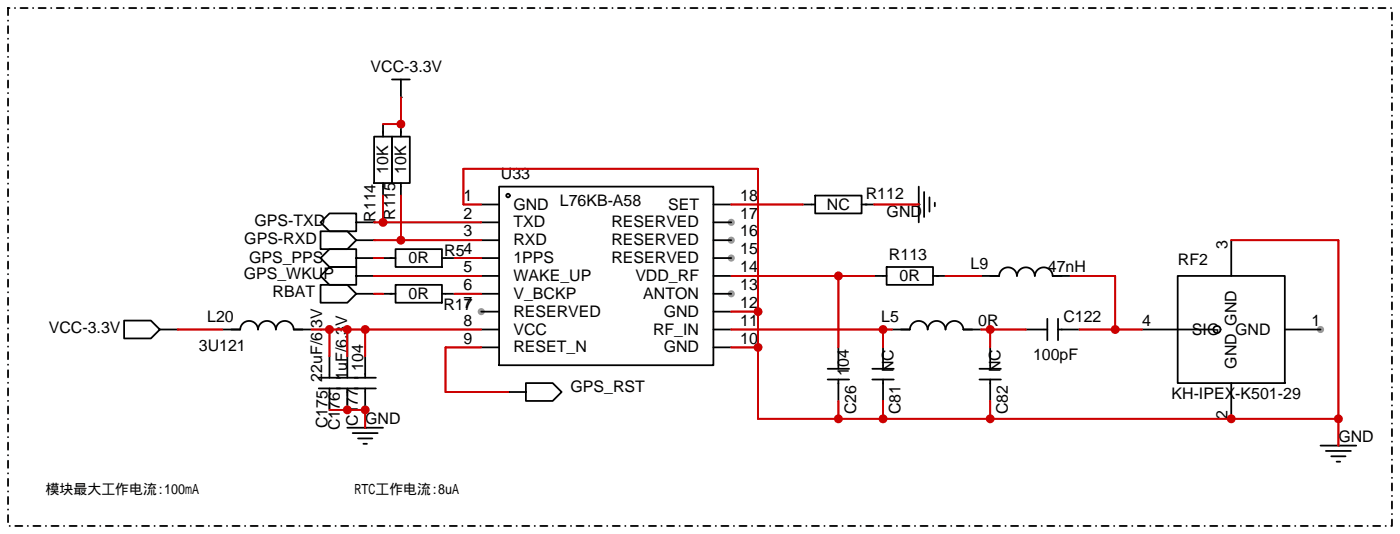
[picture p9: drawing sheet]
<svg xmlns="http://www.w3.org/2000/svg" width="199mm" height="76mm" viewBox="0 0 199 76" stroke-linecap="round" stroke-linejoin="round" font-family="sans-serif">
<g fill="#999">
<circle cx="68.5" cy="44.3" r=".51"/>
<circle cx="104" cy="41.8" r=".51"/>
<circle cx="104" cy="36.7" r=".51"/>
<circle cx="104" cy="34.2" r=".51"/>
<circle cx="104" cy="31.6" r=".51"/>
<circle cx="187.8" cy="46.9" r=".51"/>
</g>
<g fill="none" stroke="#000" stroke-width=".25">
<path d="M53.2 19.4h2.6v6.6h-2.6zM54.5 17.7v1.7M55.8 19.4h2.5v6.6h-2.5zM55.8 11.3h2.5M57 13.8h.1M57 11.3v2.5M57 17.7v1.7M50.7 31.6v1.3h-3.8l-1.3-1.3 1.3-1.2h3.8v1.2h2.5M50.7 34.2l-1.3-1.3h-3.8v2.5h3.8l1.3-1.2h2.5M50.7 39.2v1.3h-3.8l-1.3-1.3 1.3-1.2h3.8v1.2h2.5M50.7 36.7v1.3h-3.8l-1.3-1.3 1.3-1.3h3.8v1.3h2.5M53.2 31.6h.1"/>
<path d="M53.2 34.2h.1M53.2 39.2h.1M53.2 36.7h.1M54.5 36.7h1.8M54.5 26v1.8M56.3 35.4h6.6v2.6h-6.6zM57 26v1.8M62.9 36.7h1.7M68.5 29.1h2.5M68.5 31.6h2.5M68.5 34.2h2.5M68.5 36.7h2.5"/>
<path d="M68.5 39.2h2.5M71 26.5h30.5v25.4h-30.5zM101.5 29.1h2.5M101.5 31.6h2.5M101.5 34.2h2.5M101.5 36.7h2.5M101.5 39.2h2.5M114.2 29.1h1.8M116 27.8h6.6v2.6h-6.6zM122.6 29.1h1.7M124.3 39.2h1.8M126.1 38h6.6v2.5h-6.6z"/>
<path d="M130.7 29.1h.1M130.7 26.5v5.1M131.4 27.3v3.6M132.2 28.1v2M132.7 39.2h1.8M133 28.8v.5M139.6 39.2h2.5a1.27 1.27 0 0 1 1.3-1.2 1.27 1.27 0 0 1 1.3 1.2 1.27 1.27 0 0 1 1.2-1.2 1.27 1.27 0 0 1 1.3 1.2 1.27 1.27 0 0 1 1.3-1.2 1.27 1.27 0 0 1 1.2 1.2h2.6M167.5 39.2h15.3v15.3h-15.3zM175.1 34.2v5M22.7 46.9l-1.2-1.3h-3.8v2.5h3.8l1.2-1.2h2.6M25.3 46.9h.1M31.6 46.9h2.6a1.27 1.27 0 0 1 1.2-1.3 1.27 1.27 0 0 1 1.3 1.3 1.27 1.27 0 0 1 1.3-1.3 1.27 1.27 0 0 1 1.2 1.3 1.27 1.27 0 0 1 1.3-1.3 1.27 1.27 0 0 1 1.3 1.3h2.5"/>
<path d="M45.3 53.7h8.2M45.3 55.2h8.2M46.9 50.7v2.5M46.9 53.3v.4M46.9 55.2v3.1M49.4 50.7v2.5M49.4 53.3v.4M49.4 55.2v3.1M50.7 41.8l-1.3-1.3h-3.8v2.6h3.8l1.3-1.3h2.5M51.9 50.7v3M51.9 55.2v.5M51.9 55.8v2.5"/>
<path d="M53.2 41.8h.1M54.5 41.8h1.8M56.3 40.5h6.6v2.6h-6.6zM62.9 41.8h1.7M68.5 41.8h2.5M68.5 44.3h2.5M68.5 46.9h2.5M68.5 49.4h2.5M72.3 55.8h2.5v-1.3h3.8l1.3 1.3-1.3 1.2h-3.8v-1.2M72.3 55.8h.1M101.5 41.8h2.5M101.5 44.3h2.5"/>
<path d="M101.5 46.9h2.5M101.5 49.4h2.5M117.7 54h3.1M117.7 52.5h3.1M119.3 49.4v2.5M119.3 52v.5M119.3 54v3M124.1 54h3M124.1 52.5h3M125.6 49.4v2.5M125.6 52v.5M125.6 54v3"/>
<path d="M126.9 46.9h2.5a1.27 1.27 0 0 1 1.3-1.3 1.27 1.27 0 0 1 1.3 1.3 1.27 1.27 0 0 1 1.2-1.3 1.27 1.27 0 0 1 1.3 1.3 1.27 1.27 0 0 1 1.3-1.3 1.27 1.27 0 0 1 1.2 1.3h2.6M139.3 54h3.1M139.3 52.5h3.1M140.8 49.4v2.5M140.8 52v.5M140.8 54v3M145.9 46.9h2.6M148.5 46.9h.5M149 45.3v3.1M150.5 46.9h3M150.5 45.3v3.1M162.4 46.9h10.2"/>
<path d="M175.1 54.5v5.1M182.8 46.9h5M49.4 60.8h5.1M50.2 61.6h3.5M50.9 62.4h2.1M51.7 63.1h.5M51.9 60.8h.1M187.8 63.4h5.1M188.6 64.1h3.6M189.4 64.9h2M190.1 65.7h.5M190.4 63.4h.1"/>
<circle cx="72.3" cy="27.8" r=".25"/>
<circle cx="173.1" cy="46.9" r=".51"/>
</g>
<path d="M1.1 1.1v73.7h196.9v-73.7h-196.9" fill="none" stroke="#000" stroke-width=".25" stroke-dasharray="1 .8 0 .8"/>
<g fill="none" stroke="#c00" stroke-width=".25">
<path d="M57 13.8v3.9h-2.5M53.2 34.2h15.3M53.2 36.7h1.3M53.2 39.2h15.3M53.2 31.6h15.3M54.5 27.8v3.8M57 27.8v6.4M64.6 36.7h3.9M68.5 29.1h-2.6v-5.1h41.9v35.6h82.6M104 29.1h10.2M104 39.2h20.3M119.3 39.2v10.2"/>
<path d="M124.3 29.1h6.4M134.5 39.2h5.1M152.3 39.2h6.3v7.7M175.1 34.2h15.3v29.2M25.3 46.9h6.3M44.3 46.9h24.2M46.9 58.3h5v2.5M46.9 46.9v3.8M49.4 46.9v3.8M51.9 46.9v3.8M53.2 41.8h1.3M64.6 41.8h3.9"/>
<path d="M68.5 49.4h-5.1v6.4h8.9M104 44.3h3.8M104 49.4h3.8M104 46.9h22.9M119.3 57v2.6M125.6 46.9v2.5M125.6 57v2.6M139.6 46.9h6.3M140.8 46.9v2.5M140.8 57v2.6M153.5 46.9h8.9"/>
</g>
<g fill="#c00">
<circle cx="49.4" cy="58.3" r=".63"/>
<circle cx="51.9" cy="58.3" r=".63"/>
<circle cx="190.4" cy="59.6" r=".63"/>
<circle cx="175.1" cy="59.6" r=".63"/>
<circle cx="140.8" cy="59.6" r=".63"/>
<circle cx="125.6" cy="59.6" r=".63"/>
<circle cx="107.8" cy="44.3" r=".63"/>
<circle cx="107.8" cy="49.4" r=".63"/>
<circle cx="119.3" cy="59.6" r=".63"/>
<circle cx="125.6" cy="46.9" r=".63"/>
<circle cx="49.4" cy="46.9" r=".63"/>
<circle cx="46.9" cy="46.9" r=".63"/>
<circle cx="51.9" cy="46.9" r=".63"/>
<circle cx="140.8" cy="46.9" r=".63"/>
<circle cx="158.6" cy="46.9" r=".63"/>
<circle cx="119.3" cy="39.2" r=".63"/>
<circle cx="57" cy="17.7" r=".63"/>
<circle cx="57" cy="34.2" r=".63"/>
<circle cx="54.5" cy="31.6" r=".63"/>
</g>
<g font-size="2.3">
<text x="52.7" y="10.3">VCC-3.3V</text>
<text x="55.2" y="24.8" transform="rotate(-90 55.2 24.8)">10K</text>
<text x="57.7" y="24.8" transform="rotate(-90 57.7 24.8)">10K</text>
<text x="65.9" y="28.5">1</text>
<text x="71.2" y="25.5">U33</text>
<text x="73" y="29.8">GND L76KB-A58</text>
<text x="95" y="29.8">SET</text>
<text x="105.3" y="28.5">18</text>
<text x="117.6" y="29.8">NC</text>
<text x="123.1" y="28.3">R112</text>
<text x="34.8" y="34.6">GPS-RXD</text>
<text x="36.2" y="32.1">GPS-TXD</text>
<text x="53.4" y="31.5" transform="rotate(-90 53.4 31.5)">R114</text>
<text x="56.2" y="31.3" transform="rotate(-90 56.2 31.3)">R115</text>
<text x="65.9" y="31.1">2</text>
<text x="65.9" y="33.6">3</text>
<text x="73" y="32.3">TXD</text>
<text x="73" y="34.9">RXD</text>
<text x="87" y="34.9">RESERVED</text>
<text x="87" y="32.3">RESERVED</text>
<text x="105.3" y="33.6">16</text>
<text x="105.3" y="31.1">17</text>
<text x="126.1" y="30.8">GND</text>
<text x="174.6" y="35.4" transform="rotate(-90 174.6 35.4)">3</text>
<text x="34.7" y="39.7">GPS_WKUP</text>
<text x="35.4" y="37.4">GPS_PPS</text>
<text x="58.1" y="37.4">0R</text>
<text x="63.2" y="36.4">R54</text>
<text x="65.9" y="38.7">5</text>
<text x="65.9" y="41.2">6</text>
<text x="73" y="37.4">1PPS</text>
<text x="73" y="40">WAKE_UP</text>
<text x="87" y="37.4">RESERVED</text>
<text x="90.4" y="40">VDD_RF</text>
<text x="105.3" y="41.2">13</text>
<text x="105.3" y="38.7">14</text>
<text x="105.3" y="36.2">15</text>
<text x="126.4" y="36.9">R113</text>
<text x="128" y="40">0R</text>
<text x="138.1" y="38.2">L9</text>
<text x="149.1" y="38.7">47nH</text>
<text x="167.5" y="37.7">RF2</text>
<text x="6.9" y="47.3">VCC-3.3V</text>
<text x="29.5" y="45.8">L20</text>
<text x="38.8" y="42.3">RBAT</text>
<text x="58.1" y="42.5">0R</text>
<text x="63.1" y="44">R17</text>
<text x="65.9" y="43.8">7</text>
<text x="65.9" y="46.3">8</text>
<text x="73" y="42.5">V_BCKP</text>
<text x="73" y="45">RESERVED</text>
<text x="73" y="47.6">VCC</text>
<text x="91.5" y="42.5">ANTON</text>
<text x="92.9" y="47.6">RF_IN</text>
<text x="94.4" y="45">GND</text>
<text x="105.3" y="46.3">11</text>
<text x="105.3" y="43.8">12</text>
<text x="125.4" y="45.8">L5</text>
<text x="139.1" y="46.3">0R</text>
<text x="151.3" y="45.8">C122</text>
<text x="162.4" y="46.3">4</text>
<text x="169.5" y="47.6">SIG</text>
<text x="175.7" y="47.6">GND</text>
<text x="186.6" y="46.3">1</text>
<text x="28.3" y="49.9">3U121</text>
<text x="51.7" y="52.7" transform="rotate(-90 51.7 52.7)">104</text>
<text x="65.9" y="48.9">9</text>
<text x="73" y="50.1">RESET_N</text>
<text x="94.4" y="50.1">GND</text>
<text x="105.3" y="48.9">10</text>
<text x="120.7" y="53.4" transform="rotate(-90 120.7 53.4)">104</text>
<text x="127.1" y="52.9" transform="rotate(-90 127.1 52.9)">NC</text>
<text x="142.3" y="52.9" transform="rotate(-90 142.3 52.9)">NC</text>
<text x="146.9" y="51.1">100pF</text>
<text x="175.9" y="52.5" transform="rotate(-90 175.9 52.5)">GND GND</text>
<text x="45.8" y="54.3" transform="rotate(-90 45.8 54.3)">22uF/6.3V</text>
<text x="49.4" y="54" transform="rotate(-90 49.4 54)">1uF/6.3V</text>
<text x="81.2" y="55.7">GPS_RST</text>
<text x="121.8" y="58.9" transform="rotate(-90 121.8 58.9)">C26</text>
<text x="128.1" y="58.9" transform="rotate(-90 128.1 58.9)">C81</text>
<text x="143.3" y="58.9" transform="rotate(-90 143.3 58.9)">C82</text>
<text x="166.6" y="56.7">KH-IPEX-K501-29</text>
<text x="174.6" y="59.6" transform="rotate(-90 174.6 59.6)">2</text>
<text x="46.6" y="60.9" transform="rotate(-90 46.6 60.9)">C175</text>
<text x="48.4" y="61.2" transform="rotate(-90 48.4 61.2)">C176</text>
<text x="50.9" y="60.6" transform="rotate(-90 50.9 60.6)">C177</text>
<text x="51.9" y="60.3">GND</text>
<text x="190.4" y="62.8">GND</text>
</g>
<g font-size="2">
<text x="6.5" y="70.3">模块最大工作电流:100mA</text>
<text x="50.4" y="70.3">RTC工作电流:8uA</text>
</g>
</svg>
